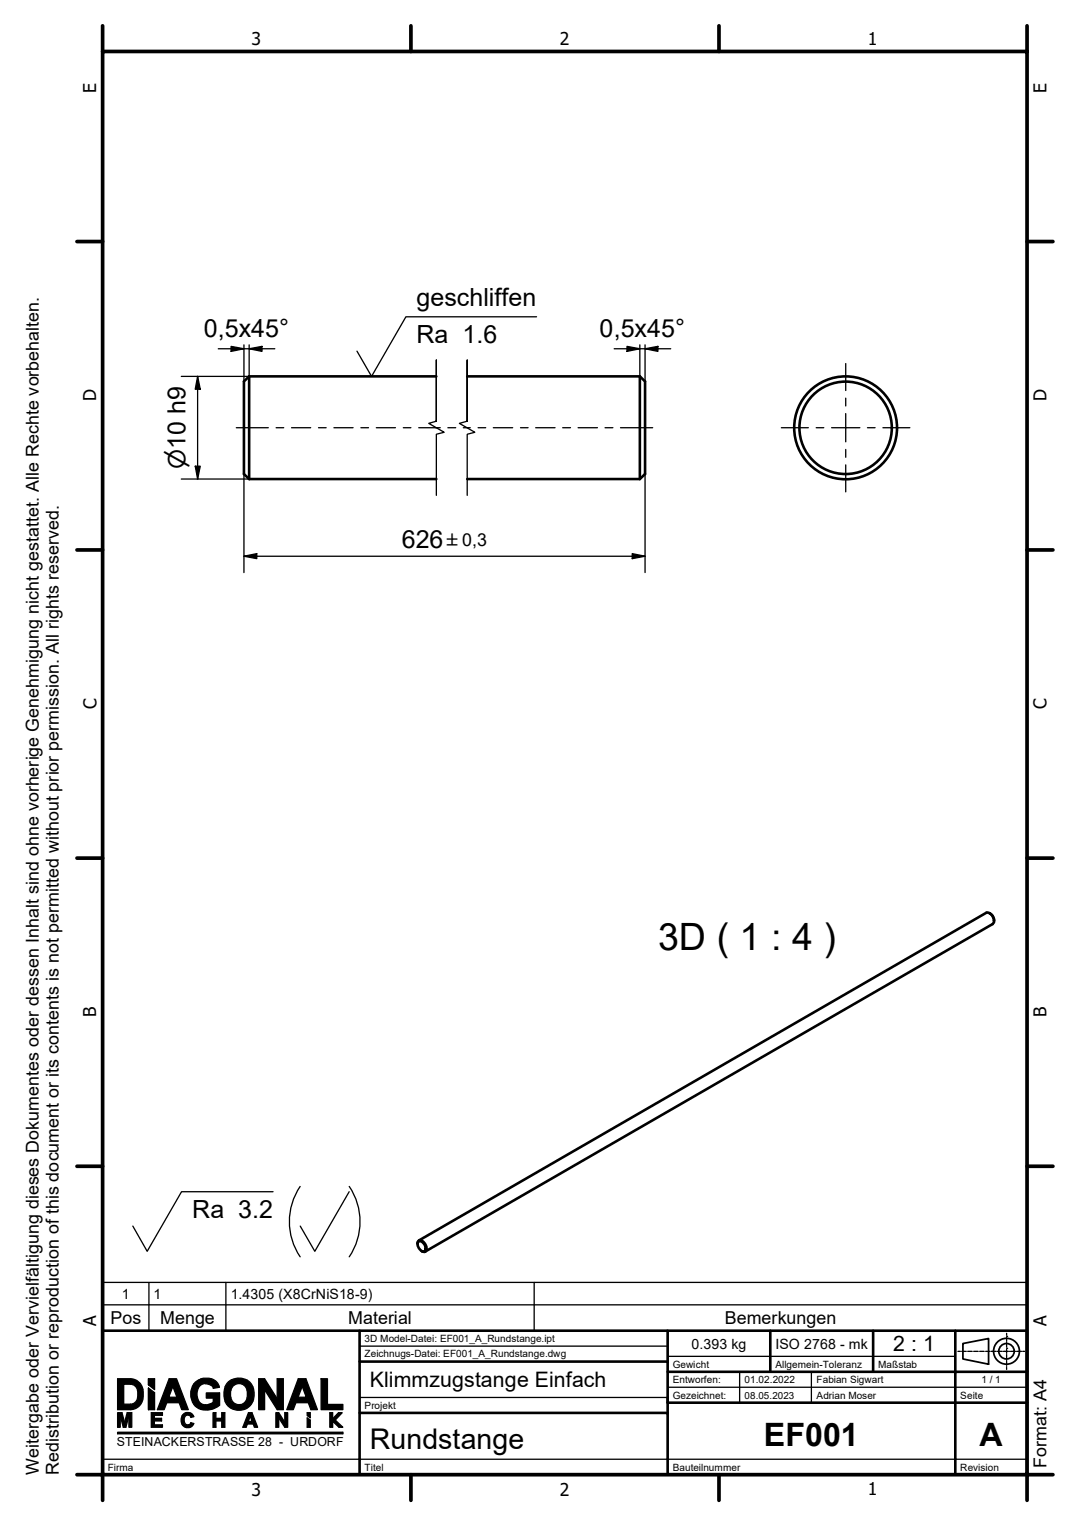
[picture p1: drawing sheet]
<svg xmlns="http://www.w3.org/2000/svg" width="210mm" height="297mm" viewBox="0 0 210 297" stroke-linecap="round" stroke-linejoin="round" font-family="sans-serif">
<!-- layer: Break Line (ISO) -->
<path d="M85 82v-11.9v11.9l-1.5 .4 3 1.7-1.5 .4v11.9M91 82v-11.9v11.9l-1.5 .4 3 1.7-1.5 .4v11.9" fill="none" stroke="#000" stroke-width=".25"/>
<!-- layer: Visible (ISO) -->
<g fill="none" stroke="#000" stroke-width=".51">
<path d="M48.5 73.3l-1 .9v18.1l1 .9M48.5 73.3v19.9M48.5 73.3h36.5M91 73.3h33.6M124.6 73.3l1 .9v18.1l-1 .9M124.6 73.3v19.9M48.5 93.2h36.5M91 93.2h33.6M192.7 177.7a1.6 1.6 0 0 1 .8 1.6M81.3 242.1v-.1a.53 .53 0 0 1 .3-.6 .53 .53 0 0 1 .7 .2 1.48 1.48 0 0 1 .5 2l-.2 .1-.5-.2M81.4 241.7a1.07 1.07 0 0 1 1.4 1.1 .58 .58 0 0 1-.2 .8 .58 .58 0 0 1-.8-.4l-.5-.8zM81.6 241.5l110.5-63.8a1.48 1.48 0 0 1 1.3 2l-110.6 63.9"/>
<circle cx="164.7" cy="83.3" r="9"/>
<circle cx="164.7" cy="83.3" r="10"/>
</g>
<!-- layer: Hatch (ISO) -->
<g fill="#000">
<path d="M24.1 269.4v3.9h1.3a1.6 1.6 0 0 0 1.4-2.1 1.49 1.49 0 0 0-1.4-1.8zM22.9 268.4v6h2.5a2.83 2.83 0 0 0 2.5-3.6 2.59 2.59 0 0 0-2.5-2.4z" fill-rule="evenodd"/>
<path d="M22.9 275h.8l.6 1.9 .5-1.9h.9v2.8h-.6v-2.2l-.6 2.2h-.5l-.6-2.2v2.2h-.5z" fill-rule="evenodd"/>
<path d="M28.9 270.2l1.2 .9v3.3h-1.2z" fill-rule="evenodd"/>
<path d="M28.9 268.4h1.2v2.1l-1.2-.9z" fill-rule="evenodd"/>
<path d="M29.5 275h2.1v.5h-1.5v.6h1.4v.5h-1.4v.8h1.5v.4h-2.1z" fill-rule="evenodd"/>
<path d="M33.7 269.9l-.8 2.1h1.6zM32.9 268.4l-2.3 6h1.4l.5-1.4h2.4l.5 1.4h1.3l-2.3-6z" fill-rule="evenodd"/>
<path d="M35.5 275.4a1.28 1.28 0 0 1 2.1 .1l.1 .2-.5 .2a.71 .71 0 0 0-.9-.4 .71 .71 0 0 0-.5 .8 .77 .77 0 0 0 .3 .9 .77 .77 0 0 0 .9 0l.2-.3 .5 .2a1.26 1.26 0 0 1-1.1 .8 1.26 1.26 0 0 1-1.2-.7 2 2 0 0 1 .1-1.8z" fill-rule="evenodd"/>
<path d="M38 269.1a3.2 3.2 0 0 1 4.4 .2l.3 .7-1.2 .2a1.69 1.69 0 0 0-2-.8 1.69 1.69 0 0 0-1.1 1.8 1.93 1.93 0 0 0 1.4 2.2h.8l.9-.5v-.8h-1.3v-1h2.6v2.4a3.5 3.5 0 0 1-5.2-.3 3.5 3.5 0 0 1 .4-4.1z" fill-rule="evenodd"/>
<path d="M41.5 275h.5v1.1h1.2v-1.1h.6v2.8h-.6v-1.2h-1.2v1.2h-.5z" fill-rule="evenodd"/>
<path d="M45.5 269.7a2.63 2.63 0 0 0 .1 3.5 1.67 1.67 0 0 0 1.8 0 1.67 1.67 0 0 0 .8-1.7 1.75 1.75 0 0 0-2.1-2.1zM44.7 268.8a3.5 3.5 0 0 0 .3 5.3 3 3 0 0 0 3.4-.2 3 3 0 0 0 1-3.2 2.95 2.95 0 0 0-4.7-1.9z" fill-rule="evenodd"/>
<path d="M48.7 275.7l-.4 1h.8zM48.4 275l-1.1 2.8h.6l.3-.6h1.1l.2 .6h.7l-1.1-2.8z" fill-rule="evenodd"/>
<path d="M50.4 268.4h1.1l2.5 3.9v-3.9h1.2v6h-1.2l-2.5-3.9v3.9h-1.1z" fill-rule="evenodd"/>
<path d="M53.7 275h.6l1.2 1.8v-1.8h.5v2.8h-.5l-1.2-1.8v1.8h-.6z" fill-rule="evenodd"/>
<path d="M58.8 269.9l-.8 2.1h1.6zM58.1 268.4l-2.3 6h1.3l.5-1.4h2.4l.5 1.4h1.3l-2.2-6z" fill-rule="evenodd"/>
<path d="M59.8 276l.6 .4v1.4h-.6z" fill-rule="evenodd"/>
<path d="M59.8 275h.6v1l-.6-.5z" fill-rule="evenodd"/>
<path d="M62.5 268.4h1.3v5h3v1h-4.3z" fill-rule="evenodd"/>
<path d="M64.2 275h.6v1.2l1.1-1.2h.7l-1.3 1.4 1.5 1.4h-.8l-1.1-1-.1 .1v.9h-.6z" fill-rule="evenodd"/>
</g>
<path d="M22.9 278.9h43.9" fill="none" stroke="#000" stroke-width=".3"/>
<!-- layer: Symbol (ISO) -->
<path d="M104.5 61.7h-25.5l-6.7 11.6-2.8-4.9M53.2 232h-17.9l-6.6 11.6-2.8-4.9M58.4 230.9a12.2 12.2 0 0 0 0 13.7M68 232l-6.7 11.6-2.8-4.9M68 230.9a12.2 12.2 0 0 1 0 13.7M20 254h180v-4.4h-180v9.4h180v-5M29 249.6v9.4M44 249.6v9.4M104 249.6v9.4" fill="none" stroke="#000" stroke-width=".25"/>
<!-- layer: Border (ISO) -->
<g fill="none" stroke="#000" stroke-width=".72">
<path d="M20 10h180v277h-180zM20 5v5M80 5v5M140 5v5M200 5v5M15 47h5M200 47h5M15 107h5M200 107h5M15 167h5M200 167h5M15 227h5"/>
<path d="M200 227h5M15 287h5v5M80 287v5M140 287v5M205 287h-5v5"/>
</g>
<!-- layer: Title (ISO) -->
<g fill="none" stroke="#000" stroke-width=".25">
<path d="M196 259.5v.4M28.9 270.2l1.2 .9M59.8 276l.6 .4M70 262h60M70 272h60M130 264h56M130 270h70M144 267v6M158 267v6M186.5 263h.4M187.1 263h.1M187.3 263h.7"/>
<path d="M188.3 263h.1M188.5 263h.7M189.4 263h.1M189.7 263h.7M190.6 263h.1M190.8 263h.8M191.8 263h.1M192 263h.8M193 263h.1M193.2 263h.8M194.2 263h.1M194.4 263h.8"/>
<path d="M195.4 263h.1M195.6 263h.7M196 260.1h.1M196 262.5h.1M196 260.3v.8M196 261.3h.1M196 261.5v.7M196 262.7v.7M196 263.6h.1M196 263.8v.8M196 264.8h.1M196 265v.8"/>
<path d="M196 265.9v.1M196 266.2v.4M196.5 263h.1M196.8 263h.7M197.7 263h.1M198 263h.7M198.9 263h.1M199.1 263h.4M20 284h180"/>
</g>
<!-- layer: Sketch Geometry (ISO) -->
<g fill="none" stroke="#000" stroke-width=".25">
<path d="M22.9 278.8h43.9v.3h-43.9zM22.9 275h.8l.6 1.9 .5-1.9h.9v2.8h-.6v-2.2l-.6 2.2h-.5l-.6-2.2v2.2h-.5zM25.4 269.4a1.74 1.74 0 0 1 1.4 2.3v.4M25.4 268.4a2.48 2.48 0 0 1 2.4 2M25.4 269.4h-1.3v3.9h1.3M25.4 268.4h-2.5v6h2.5M26.8 272.1a1.42 1.42 0 0 1-1.4 1.2M27.8 270.4a3.2 3.2 0 0 1-1.8 3.9l-.6 .1M28.9 268.4v1.2v-1.2M28.9 270.2v4.2v-4.2M28.9 268.4h1.2v2.1l-1.2-.9M29.5 275h2.1v.5h-1.5v.6h1.4v.5h-1.4v.8h1.5v.4h-2.1z"/>
<path d="M30.1 271.1v3.3h-1.2M32.9 268.4h1.5l2.3 6h-1.3l-.5-1.4h-2.4l-.5 1.4h-1.4zM33.7 269.9l.8 2.1h-1.6zM35.5 277.3l.6 .5h1M36.8 275.5l.4 .4M36.8 275.5a.8 .8 0 0 0-.8 .3 .8 .8 0 0 0-.1 .9 .66 .66 0 0 0 .5 .6 .66 .66 0 0 0 .8-.4M37.1 275.1a1.4 1.4 0 0 0-1.5 .3 1.4 1.4 0 0 0-.3 1.6l.2 .3M37.1 275.1l.6 .7-.5 .1M37.2 276.9l.5 .2-.6 .7M37.8 269.3a3.1 3.1 0 0 0-.5 3.3 3.1 3.1 0 0 0 2.9 1.9 4 4 0 0 0 2.5-1l.1-2.4h-2.6v1h1.3v.8M38.6 272.6a1.9 1.9 0 0 0 2.9 .3M39.1 268.5l-.8 .3-.5 .5"/>
<path d="M39.1 268.4a2.74 2.74 0 0 1 3.6 1.6l-1.2 .2M40 269.4l1.1 .3M40 269.3a2 2 0 0 0-1.5 2.8l.2 .5M41.2 269.7l.4 .5M41.5 275h.5v1.1h1.2v-1.1h.6v2.8h-.6v-1.2h-1.2v1.2h-.5zM43.8 272.8l.4 .6 .8 .7M43.8 270l-.2 1.4 .2 1.4M44.9 270.6v1.4M45 272a1.56 1.56 0 0 0 1.9 1.4M45 274.1a3.3 3.3 0 0 0 3.1 0M45.1 268.6l-.9 .7-.4 .7M45.2 268.6a3.3 3.3 0 0 1 2.9 0"/>
<path d="M45.7 269.6l-.5 .4-.2 .6M45.7 269.6a1.66 1.66 0 0 1 1.8 0 1.66 1.66 0 0 1 .7 1.7l-.1 .8M48.1 268.6l.8 .7 .3 .7M48.1 272.1a1.63 1.63 0 0 1-1.3 1.3M48.4 275h.7l1.1 2.8h-.7l-.2-.6h-1.1l-.3 .6h-.6zM48.7 275.7l.4 1h-.8zM49.2 272.8l-.6 .9-.5 .4M49.2 270l.3 1.4-.3 1.4M50.4 268.4h1.1l2.5 3.9v-3.9h1.2v6h-1.2l-2.5-3.9v3.9h-1.1zM53.7 275h.6l1.2 1.8v-1.8h.5v2.8h-.5l-1.2-1.8v1.8h-.6zM58.1 268.4h1.5l2.2 6h-1.3l-.5-1.4h-2.4l-.5 1.4h-1.3zM58.8 269.9l.8 2.1h-1.6z"/>
<path d="M59.8 275h.6v1l-.6-.5zM59.8 276v1.8h.6v-1.4M62.5 268.4h1.3v5h3v1h-4.3zM64.2 275h.6v1.2l1.1-1.2h.7l-1.3 1.4 1.5 1.4h-.8l-1.1-1-.1 .1v.9h-.6z"/>
</g>
<!-- layer: Title (ISO) -->
<path d="M70 259h60v6M130 259h56M150 259v8M170 259v8M70 265h60v10M70 275h60v12M130 267h56v-8h14v28h-180v-28h50v28M200 267h-14v6h-56v-1M200 273h-14v14" fill="none" stroke="#000" stroke-width=".51"/>
<g fill="none" stroke="#000" stroke-width=".34">
<path d="M187.5 261.5l5-1v5l-5-1z"/>
<circle cx="196" cy="263" r="2.52"/>
<circle cx="196" cy="263" r="1.5"/>
</g>
<!-- layer: Center Mark (ISO) -->
<path d="M164.7 70.8v5.2M164.7 77.5v1.5M152.1 83.3h5.3M158.9 83.3h1.5M161.9 83.3h5.5M164.7 80.5v5.5M164.7 87.5v1.5M164.7 90.5v5.2M168.9 83.3h1.5M171.9 83.3h5.3" fill="none" stroke="#000" stroke-width=".25"/>
<!-- layer: Centerline (ISO) -->
<g fill="none" stroke="#000" stroke-width=".25">
<path d="M46 83.3h6.2M53.8 83.3h1.4M56.8 83.3h3.7M62 83.3h1.5M65 83.3h3.7M70.3 83.3h1.5M73.3 83.3h3.7M78.5 83.3h1.5M81.5 83.3h4.2M87.2 83.3h1.5M90.2 83.3h1.4M93.1 83.3h1.5"/>
<path d="M96.1 83.3h3.7M101.3 83.3h1.5M104.3 83.3h3.8M109.6 83.3h1.5M112.6 83.3h3.7M117.8 83.3h1.5M120.8 83.3h6.3"/>
</g>
<!-- layer: Dimension (ISO) -->
<g fill="none" stroke="#000" stroke-width=".25">
<path d="M38.5 73.3l.5 2.5h-1zM38.5 73.3v19.9M42.5 67.9h11M45 67.4l2.5 .5-2.5 .5zM47.5 67.1v7.1M48.5 67.9l2.5-.5v1zM48.5 67.1v6.2h-13.2M119.6 67.9h11M122.1 67.4l2.5 .5-2.5 .5zM124.6 67.1v6.2M125.6 67.9l2.5-.5v1zM125.6 67.1v7.1"/>
<path d="M35.3 93.2h13.2M38 90.7h1l-.5 2.5zM47.5 92.3v19.1M125.6 92.3v19.1M47.5 108.3l2.5-.5v.9zM47.5 108.3h78.1M123.1 107.8l2.5 .5-2.5 .4z"/>
</g>
<path d="M38.5 73.3l.5 2.5h-1zM45 67.4l2.5 .5-2.5 .5zM48.5 67.9l2.5-.5v1zM122.1 67.4l2.5 .5-2.5 .5zM125.6 67.9l2.5-.5v1zM38 90.7h1l-.5 2.5zM47.5 108.3l2.5-.5v.9zM123.1 107.8l2.5 .5-2.5 .4z" fill="#000"/>
<text font-size="7.3" x="128.1" y="185">3D ( 1 : 4 )</text>
<g font-size="6.3">
<text x="148.8" y="281.5">EF001</text>
<text x="190.7" y="281.5">A</text>
</g>
<text font-size="5.5" x="72" y="282.1">Rundstange</text>
<g font-size="4.9">
<text x="81.1" y="59.5">geschliffen</text>
<text x="39.7" y="65.7">0,5x45°</text>
<text x="116.8" y="65.7">0,5x45°</text>
<text x="81.1" y="66.7">Ra 1.6</text>
<text x="78.2" y="106.7">626</text>
<text x="37.4" y="237.1">Ra 3.2</text>
</g>
<text font-size="4.6" x="36.1" y="91.3" transform="rotate(-90 36.1 91.3)">⌀10 h9</text>
<g font-size="4.1">
<text x="173.9" y="263">2 : 1</text>
<text x="72" y="270.1">Klimmzugstange Einfach</text>
</g>
<g font-size="3.5">
<text x="21.5" y="257.8">Pos</text>
<text x="31.2" y="257.8">Menge</text>
<text x="67.8" y="257.8">Material</text>
<text x="141.1" y="257.8">Bemerkungen</text>
<text x="7.5" y="287" transform="rotate(-90 7.5 287)">Weitergabe oder Vervielfältigung dieses Dokumentes oder dessen Inhalt sind ohne vorherige Genehmigung nicht gestattet. Alle Rechte vorbehalten.</text>
<text x="11.5" y="287" transform="rotate(-90 11.5 287)">Redistribution or reproduction of this document or its contents is not permitted without prior permission. All rights reserved.</text>
<text x="203.8" y="285.8" transform="rotate(-90 203.8 285.8)">Format: A4</text>
</g>
<g font-size="3.4">
<text x="49" y="8.8">3</text>
<text x="109" y="8.8">2</text>
<text x="169" y="8.8">1</text>
<text x="18.8" y="18" transform="rotate(-90 18.8 18)">E</text>
<text x="203.8" y="18" transform="rotate(-90 203.8 18)">E</text>
<text x="18.8" y="78" transform="rotate(-90 18.8 78)">D</text>
<text x="203.8" y="78" transform="rotate(-90 203.8 78)">D</text>
<text x="18.8" y="138" transform="rotate(-90 18.8 138)">C</text>
<text x="203.8" y="138" transform="rotate(-90 203.8 138)">C</text>
<text x="18.8" y="198" transform="rotate(-90 18.8 198)">B</text>
<text x="203.8" y="198" transform="rotate(-90 203.8 198)">B</text>
<text x="18.8" y="258" transform="rotate(-90 18.8 258)">A</text>
<text x="203.8" y="258" transform="rotate(-90 203.8 258)">A</text>
<text x="49" y="291.1">3</text>
<text x="109" y="291.1">2</text>
<text x="169" y="291">1</text>
</g>
<text font-size="3.3" x="87" y="106.2">±0,3</text>
<g font-size="2.8">
<text x="23.7" y="252.8">1</text>
<text x="29.9" y="252.8">1</text>
<text x="44.9" y="252.8">1.4305 (X8CrNiS18-9)</text>
<text x="134.7" y="262.5">0.393 kg</text>
<text x="151" y="262.6">ISO 2768 - mk</text>
</g>
<text font-size="2.4" x="22.7" y="281.4">STEINACKERSTRASSE 28 - URDORF</text>
<g font-size="1.9">
<text x="71" y="261.2">3D Model-Datei: EF001_A_Rundstange.ipt</text>
<text x="71" y="264.2">Zeichnugs-Datei: EF001_A_Rundstange.dwg</text>
<text x="131" y="269.3">Entworfen:</text>
<text x="131" y="266.3">Gewicht</text>
<text x="145" y="269.2">01.02.2022</text>
<text x="151" y="266.2">Allgemein-Toleranz</text>
<text x="159" y="269.3">Fabian Sigwart</text>
<text x="171" y="266.3">Maßstab</text>
<text x="191.1" y="269.3">1 / 1</text>
<text x="71" y="274.2">Projekt</text>
<text x="131" y="272.3">Gezeichnet:</text>
<text x="145" y="272.2">08.05.2023</text>
<text x="159" y="272.2">Adrian Moser</text>
<text x="187" y="272.3">Seite</text>
<text x="21" y="286.2">Firma</text>
<text x="71" y="286.2">Titel</text>
<text x="131" y="286.2">Bauteilnummer</text>
<text x="187" y="286.2">Revision</text>
</g>
</svg>
